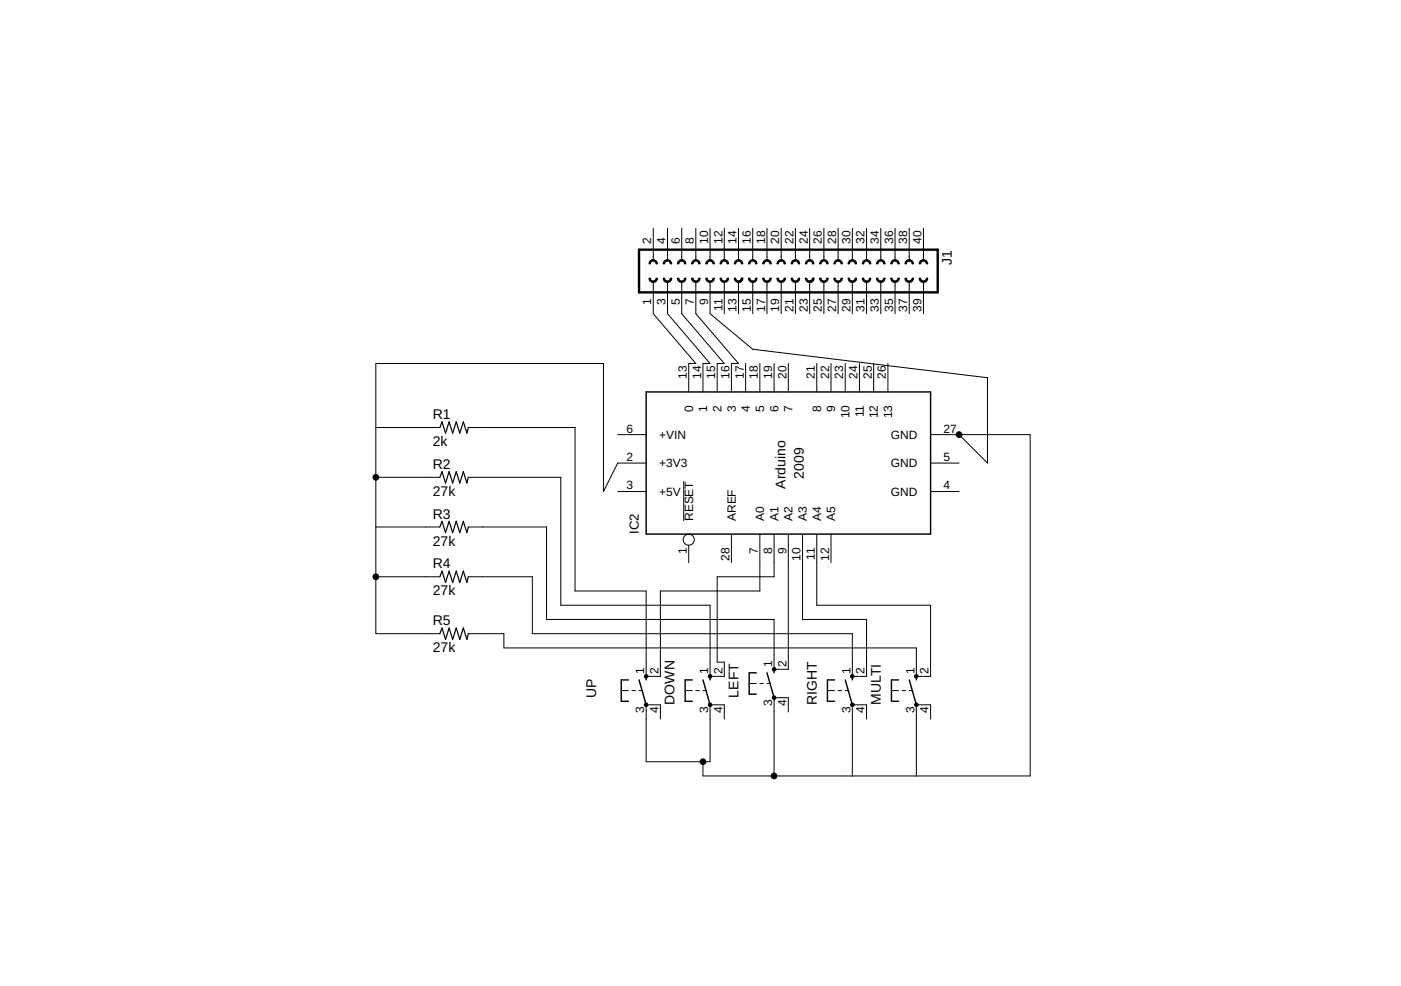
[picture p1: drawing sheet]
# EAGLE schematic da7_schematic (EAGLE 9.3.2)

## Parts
DOWN  10-XX  [B3F-10XX]
IC2  ARDUINO2009_10  [ARDUINO2009]
J1  SOCKET-40V  [S40V]
LEFT  10-XX  [B3F-10XX]
MULTI  10-XX  [B3F-10XX]
R1  2k  R-US_0204/7  [0204/7]
R2  27k  R-US_0204/7  [0204/7]
R3  27k  R-US_0204/7  [0204/7]
R4  27k  R-US_0204/7  [0204/7]
R5  27k  R-US_0204/7  [0204/7]
RIGHT  10-XX  [B3F-10XX]
UP  10-XX  [B3F-10XX]

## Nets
N$1: IC2.13 J1.1
N$2: IC2.14 J1.3
N$3: IC2.15 J1.5
N$4: IC2.16 J1.7
N$5: IC2.27(GND) J1.9
N$6: R1.2 UP.1(S)
N$7: DOWN.1(S) R2.2
N$8: LEFT.1(S) R3.2
N$9: R4.2 RIGHT.1(S)
N$10: MULTI.1(S) R5.2
N$11: IC2.2(+3V3) R1.1 R2.1 R3.1 R4.1 R5.1
N$12: IC2.7(A0) UP.2(S1)
N$13: DOWN.2(S1) IC2.8(A1)
N$14: IC2.9(A2) LEFT.2(S1)
N$15: IC2.10(A3) RIGHT.2(S1)
N$16: IC2.11(A4) MULTI.2(S1)
N$17: DOWN.3(P) LEFT.3(P) MULTI.3(P) RIGHT.3(P) UP.3(P)
Unconnected: DOWN.4(P1) IC2.1(!RESET) IC2.6(+VIN) IC2.12(A5) IC2.17 IC2.18 IC2.19 IC2.20 IC2.21 IC2.22 IC2.23 IC2.24 IC2.25 IC2.26 IC2.28(AREF) J1.2 J1.4 J1.6 J1.8 J1.10 J1.11 J1.12 J1.13 J1.14 J1.15 J1.16 J1.17 J1.18 J1.19 J1.20 J1.21 J1.22 J1.23 J1.24 J1.25 J1.26 J1.27 J1.28 J1.29 J1.30 J1.31 J1.32 J1.33 J1.34 J1.35 J1.36 J1.37 J1.38 J1.39 J1.40 LEFT.4(P1) MULTI.4(P1) RIGHT.4(P1) UP.4(P1)

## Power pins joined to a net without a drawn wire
+5V: IC2.3(+5V)
GND: IC2.4(GND) IC2.5(GND)
